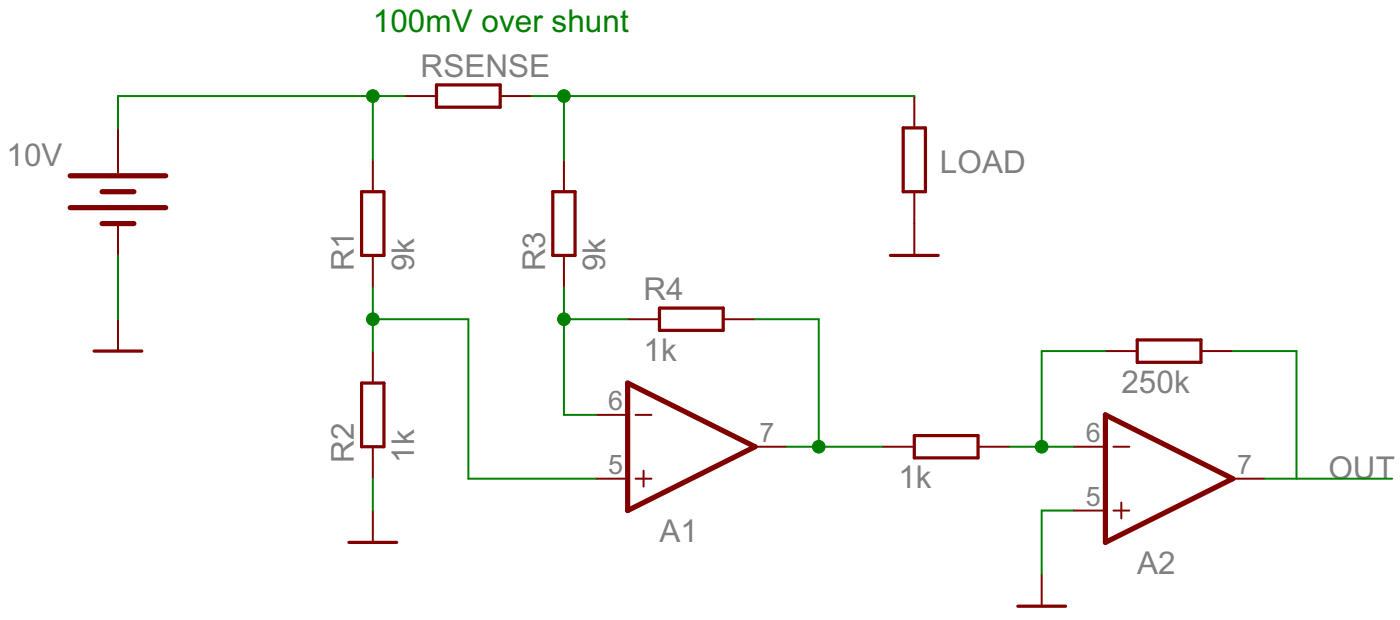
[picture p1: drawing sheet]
<svg xmlns="http://www.w3.org/2000/svg" width="285mm" height="126mm" viewBox="0 0 285 126" stroke-linecap="round" stroke-linejoin="round" font-family="sans-serif">
<g fill="#800000" stroke="#800000" stroke-width=".4">
<path d="M131 95.7v3.3z"/>
<path d="M129.4 97.3h3.2z"/>
<path d="M129.4 84.4h3.2z"/>
<path d="M121.3 97.3h6.5z"/>
<path d="M121.3 84.4h6.5z"/>
<path d="M153.7 90.8h6.5z"/>
<path d="M228.3 102.2v3.2z"/>
<path d="M226.7 103.8h3.2z"/>
<path d="M226.7 90.8h3.2z"/>
<path d="M218.6 103.8h6.4z"/>
<path d="M218.6 90.8h6.4z"/>
<path d="M251 97.3h6.5z"/>
<path d="M75.9 71.4v6.5z"/>
<path d="M75.9 90.8v6.5z"/>
<path d="M101.8 19.5h6.5z"/>
<path d="M82.4 19.5h6.5z"/>
<path d="M147.2 64.9h6.5z"/>
<path d="M127.8 64.9h6.5z"/>
<path d="M75.9 32.5v6.5z"/>
<path d="M75.9 51.9v6.5z"/>
<path d="M199.1 90.8h6.5z"/>
<path d="M179.6 90.8h6.5z"/>
<path d="M114.8 32.5v6.5z"/>
<path d="M114.8 51.9v6.5z"/>
<path d="M75.9 103.8v6.5z"/>
<path d="M212.1 116.8v6.5z"/>
<path d="M24 45.5v6.4z"/>
<path d="M24 26v6.5z"/>
<path d="M24 32.5v2.6z"/>
<path d="M244.5 71.4h6.5z"/>
<path d="M225 71.4h6.5z"/>
<path d="M24 64.9v6.5z"/>
<path d="M186.1 19.5v6.5z"/>
<path d="M186.1 39v6.5z"/>
<path d="M186.1 45.5v6.4z"/>
</g>
<g fill="#800000" stroke="#800000" stroke-width="1.1">
<path d="M127.8 103.8l25.9-13z"/>
<path d="M127.8 77.9v25.9z"/>
<path d="M127.8 77.9l25.9 12.9z"/>
<path d="M225 110.3l26-13z"/>
<path d="M225 84.4v25.9z"/>
<path d="M225 84.4l26 12.9z"/>
<path d="M14.3 35.7h19.4z"/>
<path d="M20.8 39h6.5z"/>
<path d="M14.3 42.2h19.4z"/>
<path d="M20.8 45.5h6.5z"/>
</g>
<g fill="#800000" stroke="#800000" stroke-width=".66">
<path d="M78.2 77.9v12.9z"/>
<path d="M73.6 77.9v12.9z"/>
<path d="M73.6 77.9h4.6z"/>
<path d="M73.6 90.8h4.6z"/>
<path d="M88.9 21.8h12.9z"/>
<path d="M88.9 17.3h12.9z"/>
<path d="M101.8 17.3v4.5z"/>
<path d="M88.9 17.3v4.5z"/>
<path d="M134.3 67.2h12.9z"/>
<path d="M134.3 62.7h12.9z"/>
<path d="M147.2 62.7v4.5z"/>
<path d="M134.3 62.7v4.5z"/>
<path d="M78.2 39v12.9z"/>
<path d="M73.6 39v12.9z"/>
<path d="M73.6 39h4.6z"/>
<path d="M73.6 51.9h4.6z"/>
<path d="M186.1 93.1h13z"/>
<path d="M186.1 88.6h13z"/>
<path d="M199.1 88.6v4.5z"/>
<path d="M186.1 88.6v4.5z"/>
<path d="M117.1 39v12.9z"/>
<path d="M112.5 39v12.9z"/>
<path d="M112.5 39h4.6z"/>
<path d="M112.5 51.9h4.6z"/>
<path d="M71 110.3h9.7z"/>
<path d="M207.2 123.3h9.7z"/>
<path d="M231.5 73.7h13z"/>
<path d="M231.5 69.1h13z"/>
<path d="M244.5 69.1v4.6z"/>
<path d="M231.5 69.1v4.6z"/>
<path d="M19.2 71.4h9.7z"/>
<path d="M188.4 26v13z"/>
<path d="M183.9 26v13z"/>
<path d="M183.9 26h4.5z"/>
<path d="M183.9 39h4.5z"/>
<path d="M181.3 51.9h9.7z"/>
</g>
<g fill="#008000" stroke="#008000" stroke-width=".4">
<path d="M75.9 97.3v6.5z"/>
<path d="M212.1 103.8v13z"/>
<path d="M212.1 103.8h6.5z"/>
<path d="M24 51.9v13z"/>
<path d="M75.9 58.4v6.5z"/>
<path d="M75.9 64.9v6.5z"/>
<path d="M95.4 97.3h25.9z"/>
<path d="M95.4 64.9v32.4z"/>
<path d="M75.9 64.9h19.5z"/>
<path d="M24 19.5v6.5z"/>
<path d="M24 19.5h51.9z"/>
<path d="M75.9 19.5h6.5z"/>
<path d="M75.9 19.5v13z"/>
<path d="M108.3 19.5h6.5z"/>
<path d="M114.8 19.5v13z"/>
<path d="M114.8 19.5h71.3z"/>
<path d="M114.8 58.4v6.5z"/>
<path d="M114.8 64.9v19.5z"/>
<path d="M114.8 84.4h6.5z"/>
<path d="M114.8 64.9h13z"/>
<path d="M153.7 64.9h13z"/>
<path d="M166.7 64.9v25.9z"/>
<path d="M160.2 90.8h6.5z"/>
<path d="M166.7 90.8h12.9z"/>
<path d="M212.1 90.8h6.5z"/>
<path d="M205.6 90.8h6.5z"/>
<path d="M212.1 71.4h12.9z"/>
<path d="M212.1 71.4v19.4z"/>
<path d="M251 71.4h12.9z"/>
<path d="M263.9 71.4v25.9z"/>
<path d="M257.5 97.3h6.4z"/>
<path d="M263.9 97.3h19.5z"/>
</g>
<g fill="#008000" stroke="#008000" stroke-width=".2">
<circle cx="75.9" cy="64.9" r="1.29"/>
<circle cx="75.9" cy="19.5" r="1.29"/>
<circle cx="114.8" cy="19.5" r="1.29"/>
<circle cx="114.8" cy="64.9" r="1.29"/>
<circle cx="166.7" cy="90.8" r="1.29"/>
<circle cx="212.1" cy="90.8" r="1.29"/>
</g>
<text font-size="7.2" fill="#008000" x="75.9" y="6.6">100mV over shunt</text>
<g font-size="7.2" fill="#808080">
<text x="85.6" y="15.7">RSENSE</text>
<text x="1.3" y="33.8">10V</text>
<text x="191.3" y="35.1">LOAD</text>
<text x="72.1" y="55.2" transform="rotate(-90 72.1 55.2)">R1</text>
<text x="84.3" y="55.2" transform="rotate(-90 84.3 55.2)">9k</text>
<text x="111" y="55.2" transform="rotate(-90 111 55.2)">R3</text>
<text x="123.2" y="55.2" transform="rotate(-90 123.2 55.2)">9k</text>
<text x="131" y="61.1">R4</text>
<text x="131" y="73.3">1k</text>
<text x="228.3" y="79.8">250k</text>
<text x="72.1" y="94.1" transform="rotate(-90 72.1 94.1)">R2</text>
<text x="84.3" y="94.1" transform="rotate(-90 84.3 94.1)">1k</text>
<text x="182.9" y="99.3">1k</text>
<text x="270.4" y="97.3">OUT</text>
<text x="134.3" y="110.3">A1</text>
<text x="231.5" y="116.8">A2</text>
</g>
<g font-size="6.1" fill="#808080">
<text x="123.8" y="83.5">6</text>
<text x="154.6" y="89.9">7</text>
<text x="221.1" y="89.9">6</text>
<text x="123.8" y="96.4">5</text>
<text x="251.9" y="96.4">7</text>
<text x="221.1" y="102.9">5</text>
</g>
</svg>
